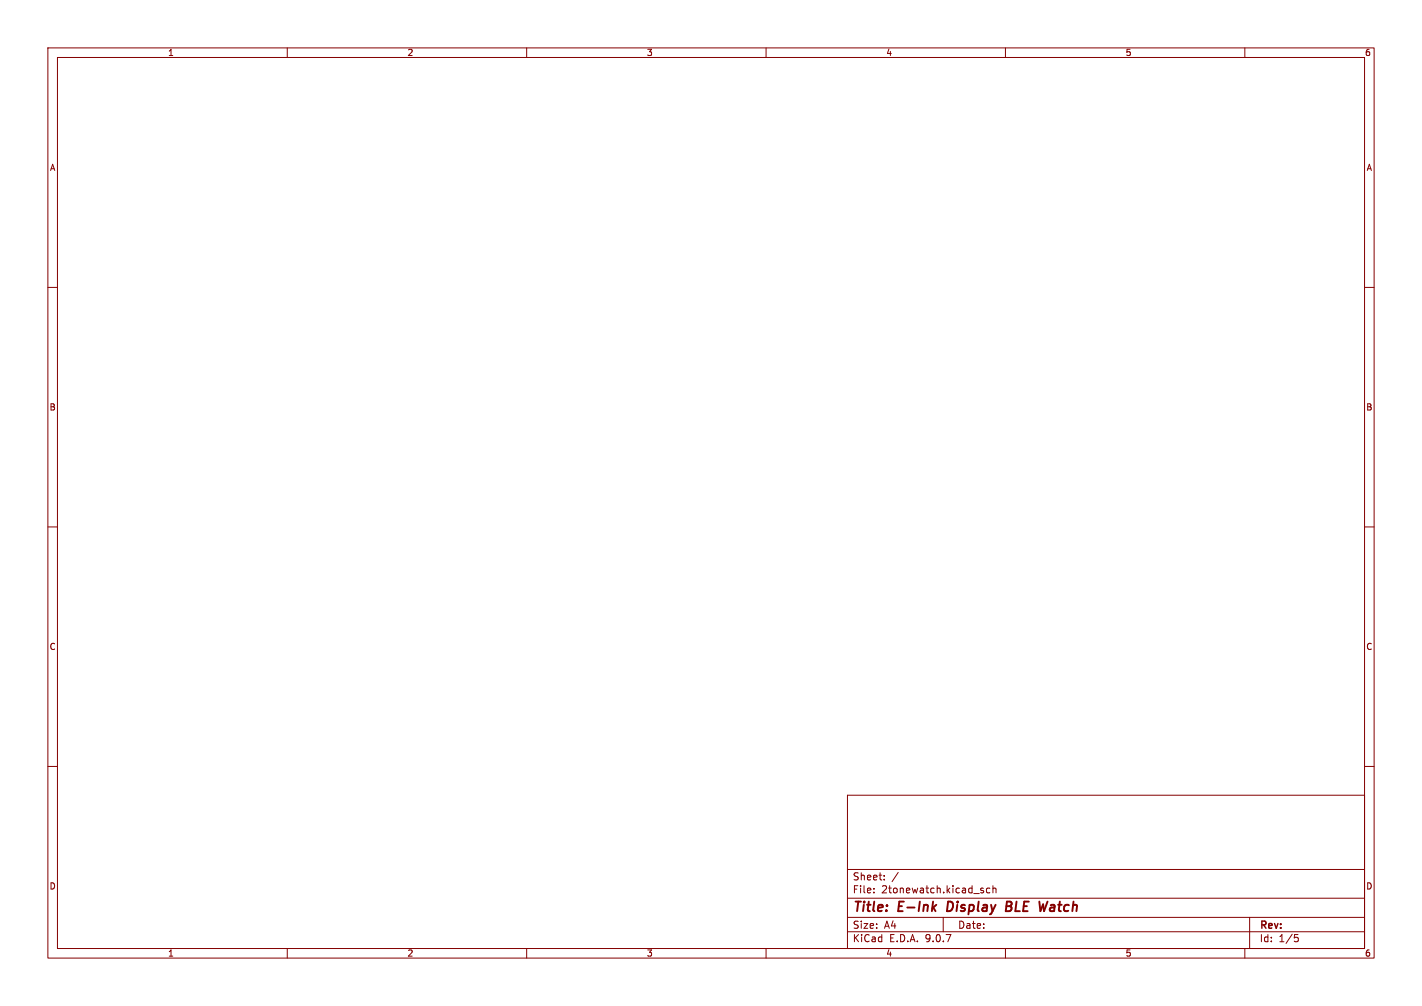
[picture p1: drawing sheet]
<svg xmlns="http://www.w3.org/2000/svg" width="297mm" height="210mm" viewBox="0 0 297 210" stroke-linecap="round" stroke-linejoin="round" font-family="sans-serif">
<g fill="none" stroke="#840000" stroke-width=".21">
<path d="M10 10h277v190h-277zM12 12h273v186h-273zM60 10v2M110 10v2M160 10v2M210 10v2M260 10v2M10 60h2M285 60h2M10 110h2M285 110h2M10 160h2"/>
<path d="M177 166h108v32h-108zM285 160h2M60 198v2M110 198v2M160 198v2M177 194.5h108M177 191.5h108M177 187.5h108M177 181.5h108M182.5 186.3v.1M182.5 185.5v.1M184.7 183.6v.1"/>
<path d="M184.7 182.8v.1M187.6 182.1l-1.3 2M197 191.5v3M205 185.9l.4 .1 .1 .2-.3 .2h-.2M205 185.4l.4 .1M206.7 185.5l-.4-.1-.3 .3 .2 .6h.5M207.4 185.5l.2-.1 .4 .1v.9M207.4 184.9v1.5M210 198v2M260 198v2M261 191.5v6.5M270.4 195.1h.7"/>
<path d="M270.5 195.7h.4l.3 .3-.2 .5-.5 .1"/>
</g>
<path d="M198 188.2l-.2 2h.5M210.2 189.2h.7M210.9 189.2l.2 .1M211 188.2h-.7l-.2 2 .9-.1M211.1 189.1l-.2 .1" fill="none" stroke="#840000" stroke-width=".4"/>
<g font-size="2.8" fill="#840000">
<text x="178" y="190.9">Title:</text>
<text x="187.7" y="190.9">E-Ink</text>
<text x="198.6" y="190.9">Display</text>
<text x="211.7" y="190.9">BLE Watch</text>
</g>
<g font-size="2.1" fill="#840000">
<text x="178" y="184">Sheet:</text>
<text x="178" y="186.7">File:</text>
<text x="184.1" y="186.7">2tonewatch.kicad_sch</text>
<text x="178" y="196.9">KiCad</text>
<text x="178" y="194.1">Size:</text>
<text x="184.7" y="194.1">A4</text>
<text x="185.7" y="196.9">E.D.A.</text>
<text x="193.3" y="196.9">9.0.7</text>
<text x="200" y="194.1">Date:</text>
<text x="263" y="194.3">Rev:</text>
<text x="263" y="196.9">Id:</text>
<text x="267.1" y="196.9">1/5</text>
</g>
<g font-size="1.8" fill="#840000">
<text x="35" y="11.9">1</text>
<text x="85" y="11.9">2</text>
<text x="135" y="11.9">3</text>
<text x="185" y="11.9">4</text>
<text x="235" y="11.9">5</text>
<text x="285" y="11.9">6</text>
<text x="10.3" y="35.9">A</text>
<text x="285.3" y="35.9">A</text>
<text x="10.3" y="85.9">B</text>
<text x="285.3" y="85.9">B</text>
<text x="10.3" y="135.9">C</text>
<text x="285.3" y="135.9">C</text>
<text x="10.3" y="185.9">D</text>
<text x="285.3" y="185.9">D</text>
<text x="35" y="199.9">1</text>
<text x="85" y="199.9">2</text>
<text x="135" y="199.9">3</text>
<text x="185" y="199.9">4</text>
<text x="235" y="199.9">5</text>
<text x="285" y="199.9">6</text>
</g>
</svg>
